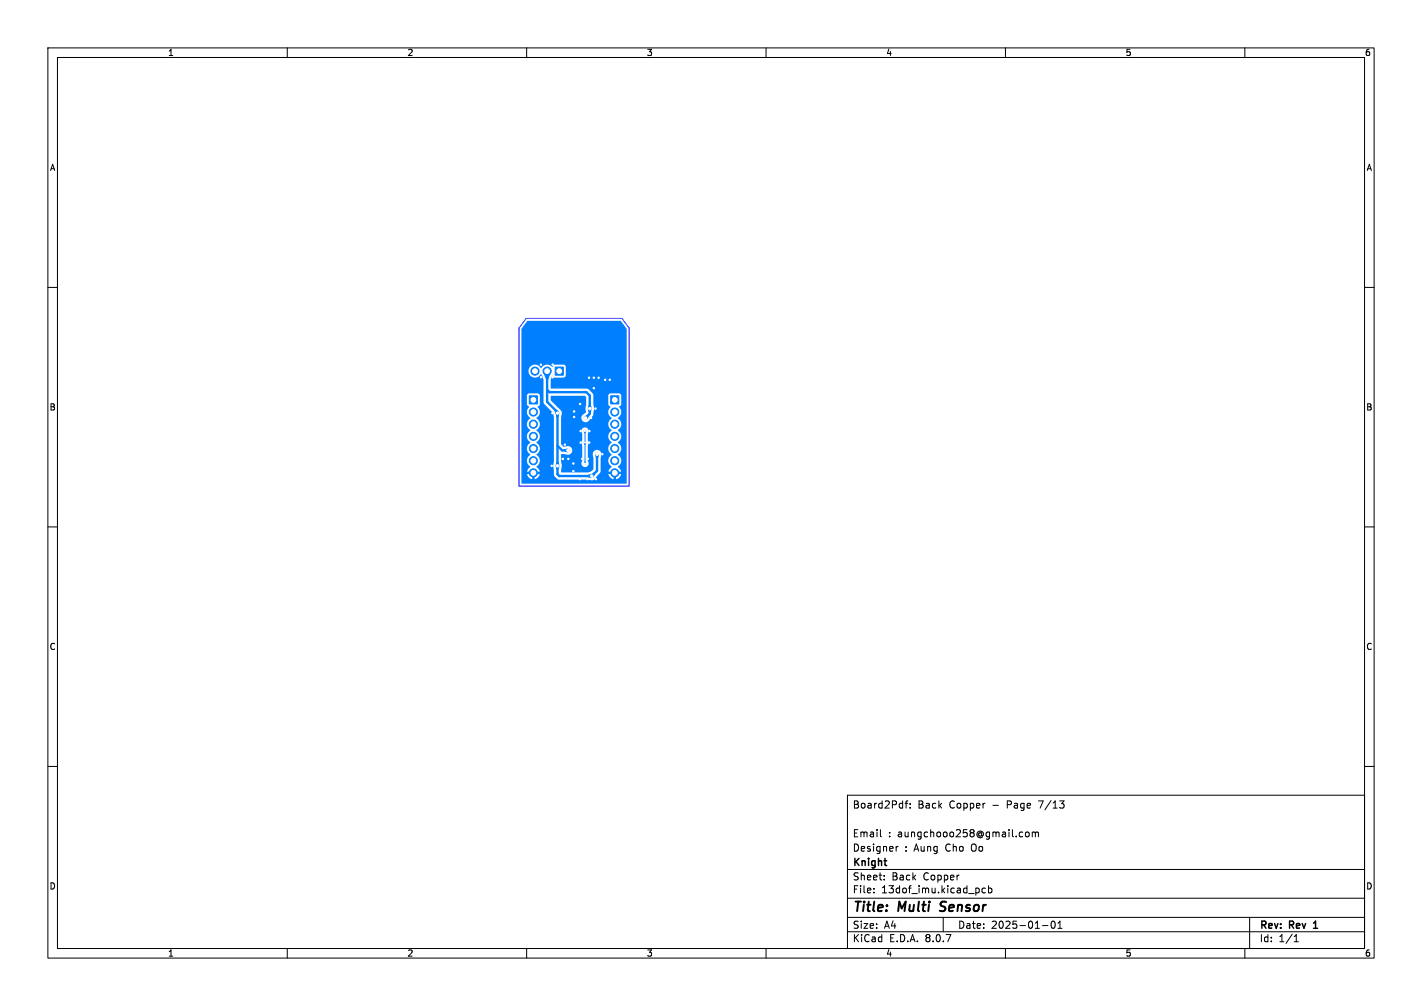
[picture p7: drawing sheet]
<svg xmlns="http://www.w3.org/2000/svg" width="297mm" height="210mm" viewBox="0 0 297 210" stroke-linecap="round" stroke-linejoin="round" font-family="sans-serif">
<g fill="#0080ff" stroke="#0080ff" stroke-width=".21">
<path d="M116 76.6h1.7v1.7h-1.7z"/>
<path d="M110.6 82.6h1.7v1.7h-1.7z"/>
<path d="M127.6 82.6h1.7v1.7h-1.7z"/>
<circle cx="114.3" cy="77.5" r=".85"/>
<circle cx="111.7" cy="77.5" r=".85"/>
<circle cx="111.4" cy="86" r=".85"/>
<circle cx="111.4" cy="88.6" r=".85"/>
<circle cx="111.4" cy="91.1" r=".85"/>
<circle cx="111.4" cy="93.6" r=".85"/>
<circle cx="111.4" cy="96.2" r=".85"/>
<circle cx="111.4" cy="98.7" r=".85"/>
<circle cx="128.4" cy="86" r=".85"/>
<circle cx="128.4" cy="88.6" r=".85"/>
<circle cx="128.4" cy="91.1" r=".85"/>
<circle cx="128.4" cy="93.6" r=".85"/>
<circle cx="128.4" cy="96.2" r=".85"/>
<circle cx="128.4" cy="98.7" r=".85"/>
</g>
<g fill="#ececec" stroke="#ececec" stroke-width=".21">
<circle cx="124" cy="78.9" r=".3"/>
<circle cx="122.8" cy="95.8" r=".3"/>
<circle cx="124.5" cy="100" r=".3"/>
<circle cx="122.7" cy="100" r=".3"/>
<circle cx="123" cy="78.9" r=".3"/>
<circle cx="119.8" cy="98.4" r=".3"/>
<circle cx="123.1" cy="92.4" r=".3"/>
<circle cx="121.6" cy="95.8" r=".3"/>
<circle cx="115.5" cy="78.8" r=".3"/>
<circle cx="124.4" cy="85.3" r=".3"/>
<circle cx="117.6" cy="95.8" r=".3"/>
<circle cx="123.1" cy="90" r=".3"/>
<circle cx="121.2" cy="84.3" r=".3"/>
<circle cx="126.4" cy="79.3" r=".3"/>
<circle cx="123.4" cy="87.2" r=".3"/>
<circle cx="119.9" cy="85.9" r=".3"/>
<circle cx="113" cy="76.1" r=".3"/>
<circle cx="124" cy="81" r=".3"/>
<circle cx="115.2" cy="97.2" r=".3"/>
<circle cx="118" cy="92.8" r=".3"/>
<circle cx="118.7" cy="95.8" r=".3"/>
<circle cx="115.4" cy="76.1" r=".3"/>
<circle cx="125" cy="78.9" r=".3"/>
<circle cx="121.3" cy="90" r=".3"/>
<circle cx="119.9" cy="87.1" r=".3"/>
<circle cx="127.4" cy="79.3" r=".3"/>
<circle cx="125.8" cy="94.8" r=".3"/>
<circle cx="119.8" cy="96.8" r=".3"/>
<circle cx="115.4" cy="86.2" r=".3"/>
<circle cx="121.3" cy="92.4" r=".3"/>
<circle cx="113" cy="78.8" r=".3"/>
<circle cx="121.1" cy="100" r=".3"/>
<circle cx="122.2" cy="90" r=".25"/>
<circle cx="122.2" cy="96.8" r=".25"/>
<circle cx="122.2" cy="92.4" r=".25"/>
<circle cx="116.4" cy="86.2" r=".4"/>
<circle cx="118.6" cy="94" r=".4"/>
<circle cx="123.6" cy="99.4" r=".4"/>
<circle cx="123.2" cy="85.3" r=".4"/>
<circle cx="116.4" cy="97.2" r=".4"/>
<circle cx="124.7" cy="94.8" r=".4"/>
<circle cx="122.3" cy="87.2" r=".4"/>
</g>
<path d="M122.2 90h.1M122.2 90v6.8" fill="none" stroke="#0080ff" stroke-width=".21"/>
<path d="M114.3 77.5v6.4l2.1 2.2v12.9l.4 .4h6.8l1.1-1.1v-3.5M114.3 81.4l.4 .5h7.8l.7 .7v3.8l-.9 .8M116.4 93.1l1 .9h1.2" fill="none" stroke="#0080ff" stroke-width=".5"/>
<path d="M114.3 81.4h.1" fill="none" stroke="#0080ff" stroke-width=".3"/>
<g fill="#0080ff">
<path d="M110.1 67h19.6l1.2 1.7v17.3h-1.1l-.1-.4-.4-.6 .5-.6-.1-1.9-.3-.4h-2l-.3 .3v2l.4 .5a1.58 1.58 0 0 0 .3 2.4 1.49 1.49 0 0 0 0 2.6 1.47 1.47 0 0 0 0 2.5h-4.9l-.1-.5v-1.3a.81 .81 0 0 0 0-1.1 .81 .81 0 0 0-1.1-.1 .81 .81 0 0 0-.1 1.2v1.3l-.2 .5 .2 .6v3.1l-.1 .4a.76 .76 0 0 0 .7 1 .76 .76 0 0 0 .7-1l-.1-.4v-3.1l.1-.6h4.9a1.4 1.4 0 0 0-.1 2.4l-2.1-.1a.92 .92 0 0 0-1.2-.7 .92 .92 0 0 0-.5 1.3v2.6l-.6 .6-6 .1v-1.4l-.1-2.3 .1-.1 1.1 .1a.9 .9 0 0 0 1.1-.9 .9 .9 0 0 0-1.1-.8l-.7 .1-.5-.6v-5.6l.1-1-.2-.5-2.1-2v-.9h7.2l.2 .2-.1 2.4 .1 .7-.5 .5a.9 .9 0 0 0-.2 1.4 .9 .9 0 0 0 1.4-.2l.7-1 .3-1.2-.2-3-.1-.4-.9-.8-.4-.2h-7.4l-.1-1.8 .3-.8 .6 .3h1.8l.3-.1 .2-.3v-1.9l-.3-.3-2-.1-.6 .5a1.51 1.51 0 0 0-2.3 .2 1.38 1.38 0 0 0-2.1-.3 1.38 1.38 0 0 0 0 2.1 1.38 1.38 0 0 0 2.1-.5l.5 1.2 .1 4.8 1.7 1.9h-2.5l-.1-.4-.4-.7 .5-.5-.1-1.9-.3-.4h-2l-.3 .3v2l.4 .6a1.5 1.5 0 0 0 .3 2.3 1.49 1.49 0 0 0 0 2.6 1.5 1.5 0 0 0 0 2.5 1.5 1.5 0 0 0 0 2.6 1.5 1.5 0 0 0 0 2.5l-.4 .3-.3 .7h.9v.5h-.9v.2l.4 .6 .7 .2v-.9h.5v.9l.6-.2 .4-.8h-.9v-.5h.9l-.1-.5-.6-.5a1.55 1.55 0 0 0 0-2.6 1.5 1.5 0 0 0 0-2.6 1.5 1.5 0 0 0 0-2.5 1.49 1.49 0 0 0 0-2.6l.6-.5 .2-.7h2.5l.3 .5 .1 .6v9.3l-.2 .8 .2 1.9 .2 .4 .8 .6h6l.6 .1a.95 .95 0 0 0 1.1-.4l1-1.3 .1-2.8 .1-.9h2.1l.1 .2a1.5 1.5 0 0 0 0 2.5l-.4 .3-.3 .7h.9v.5h-.9v.2l.4 .6 .7 .2v-.9h.5v.9l.7-.4 .3-.6h-.9v-.5h.9l-.1-.5-.6-.5a1.55 1.55 0 0 0 0-2.6 1.5 1.5 0 0 0 0-2.6 1.5 1.5 0 0 0 0-2.5 1.49 1.49 0 0 0 0-2.6l.6-.5 .2-.7h1.1l-.1 15-21.9-.1v-32.2z"/>
<path d="M116 86.2h.8l-.1 .8h-.5z"/>
<path d="M116 97.2h.8l-.1 .8h-.5z"/>
<path d="M122.9 84.5h.5l.2 .8h-.8z"/>
<path d="M116.2 96.4h.5l.1 .8h-.8z"/>
<path d="M122.8 85.3h.8l-.2 .8h-.5z"/>
<path d="M122.1 96.3h.2l.1 .4h-.4z"/>
<path d="M122 92.5h.4l-.1 .4h-.2z"/>
<path d="M122 90.1h.4l-.1 .4h-.2z"/>
<path d="M122.2 92.4l.2 .1z"/>
<path d="M117.8 93.8l.8-.2v.8l-.8-.1z"/>
<path d="M124.3 94.8h.8l-.2 .8h-.4z"/>
<path d="M122.8 99.1l.8-.1v.8l-.8-.2z"/>
<path d="M122 87l.7-.5 .4 .4-.5 .6z"/>
<path d="M113.5 77.8l.8-.3 .8 .3-.6 1.4h-.5z"/>
<path d="M115.8 85.8l.4-.4 .5 .6-.6 .4z"/>
<path d="M123.3 99.1l.7-.5 .3 .4-.4 .7z"/>
</g>
<g fill="#fff" stroke="#fff" stroke-width=".21">
<circle cx="124" cy="78.9" r=".15"/>
<circle cx="122.8" cy="95.8" r=".15"/>
<circle cx="124.5" cy="100" r=".15"/>
<circle cx="122.7" cy="100" r=".15"/>
<circle cx="123" cy="78.9" r=".15"/>
<circle cx="119.8" cy="98.4" r=".15"/>
<circle cx="123.1" cy="92.4" r=".15"/>
<circle cx="121.6" cy="95.8" r=".15"/>
<circle cx="115.5" cy="78.8" r=".15"/>
<circle cx="124.4" cy="85.3" r=".15"/>
<circle cx="117.6" cy="95.8" r=".15"/>
<circle cx="123.1" cy="90" r=".15"/>
<circle cx="121.2" cy="84.3" r=".15"/>
<circle cx="126.4" cy="79.3" r=".15"/>
<circle cx="123.4" cy="87.2" r=".15"/>
<circle cx="119.9" cy="85.9" r=".15"/>
<circle cx="113" cy="76.1" r=".15"/>
<circle cx="124" cy="81" r=".15"/>
<circle cx="115.2" cy="97.2" r=".15"/>
<circle cx="118" cy="92.8" r=".15"/>
<circle cx="118.7" cy="95.8" r=".15"/>
<circle cx="115.4" cy="76.1" r=".15"/>
<circle cx="125" cy="78.9" r=".15"/>
<circle cx="121.3" cy="90" r=".15"/>
<circle cx="119.9" cy="87.1" r=".15"/>
<circle cx="127.4" cy="79.3" r=".15"/>
<circle cx="125.8" cy="94.8" r=".15"/>
<circle cx="119.8" cy="96.8" r=".15"/>
<circle cx="115.4" cy="86.2" r=".15"/>
<circle cx="121.3" cy="92.4" r=".15"/>
<circle cx="113" cy="78.8" r=".15"/>
<circle cx="121.1" cy="100" r=".15"/>
<circle cx="122.2" cy="90" r=".1"/>
<circle cx="122.2" cy="96.8" r=".1"/>
<circle cx="122.2" cy="92.4" r=".1"/>
<circle cx="116.4" cy="86.2" r=".25"/>
<circle cx="118.6" cy="94" r=".25"/>
<circle cx="123.6" cy="99.4" r=".25"/>
<circle cx="123.2" cy="85.3" r=".25"/>
<circle cx="116.4" cy="97.2" r=".25"/>
<circle cx="124.7" cy="94.8" r=".25"/>
<circle cx="122.3" cy="87.2" r=".25"/>
<circle cx="116.8" cy="77.5" r=".5"/>
<circle cx="114.3" cy="77.5" r=".5"/>
<circle cx="111.7" cy="77.5" r=".5"/>
<circle cx="111.4" cy="83.5" r=".5"/>
<circle cx="111.4" cy="86" r=".5"/>
<circle cx="111.4" cy="88.6" r=".5"/>
<circle cx="111.4" cy="91.1" r=".5"/>
<circle cx="111.4" cy="93.6" r=".5"/>
<circle cx="111.4" cy="96.2" r=".5"/>
<circle cx="111.4" cy="98.7" r=".5"/>
<circle cx="128.4" cy="83.5" r=".5"/>
<circle cx="128.4" cy="86" r=".5"/>
<circle cx="128.4" cy="88.6" r=".5"/>
<circle cx="128.4" cy="91.1" r=".5"/>
<circle cx="128.4" cy="93.6" r=".5"/>
<circle cx="128.4" cy="96.2" r=".5"/>
<circle cx="128.4" cy="98.7" r=".5"/>
</g>
<path d="M109.9 66.5h20l1.5 2v33h-23v-33z" fill="none" stroke="#00f" stroke-width=".21"/>
<g fill="none" stroke="#000" stroke-width=".21">
<path d="M10 10h277v190h-277zM12 12h273v186h-273zM60 10v2M110 10v2M160 10v2M210 10v2M260 10v2M10 60h2M285 60h2M10 110h2M285 110h2M10 160h2"/>
<path d="M177 166h108v32h-108zM183.9 173.2v1.3l.2 .2M187.2 176.7v1M187.6 176.7l-.4 .3M189 167.7h.6M189.6 167.2l-.4 .2v1.3M190.1 168.6v.1M190.1 167.8v.1M213.5 173.7l.1 .1M213.6 174.6l-.1 .1M214.2 173.8l.3-.1 .4 .1 .1 .6-.2 .2-.3 .1-.3-.1zM215.6 173.8l.4-.1 .2 .2"/>
<path d="M215.6 173.7v1M216.2 173.9l.3-.2 .3 .1 .1 .9M216.2 173.9v.8M221.3 167.2h.9l-.5 .6M222 167.8l.2 .3v.3l-.2 .3M285 160h2M60 198v2M110 198v2M160 198v2M177 194.5h108M177 191.5h108M177 187.5h108"/>
<path d="M177 181.5h108M182.5 186.3v.1M182.5 185.5v.1M184.7 183.6v.1M184.7 182.8v.1M197 191.5v3M204.5 185.5v.8M205.8 185.5l-.4-.1-.3 .3 .1 .6h.6M206.5 185.5l.4-.1 .3 .3-.2 .6h-.5M206.5 184.9v1.5M210 198v2M217.7 193.2h1.2"/>
<path d="M219.7 192.4l.2-.1a.8 .8 0 0 1 .5 .7 .8 .8 0 0 1-.5 .8 1 1 0 0 1-.2-1.4zM221 193.8h.8M221 192.7l.4-.4v1.5M260 198v2M261 191.5v6.5M270.3 196.6h.9M270.3 195.5l.4-.4v1.5"/>
</g>
<path d="M274.3 193.8h.9M274.5 192.6l-.2 .1" fill="none" stroke="#000" stroke-width=".3"/>
<path d="M196.3 190.1l.2 .1M196.6 188.4l-.1 .6" fill="none" stroke="#000" stroke-width=".4"/>
<g font-size="2.8">
<text x="178" y="190.9">Title:</text>
<text x="187.7" y="190.9">Multi</text>
<text x="197.2" y="190.9">Sensor</text>
</g>
<g font-size="2.1">
<text x="178" y="169">Board2Pdf:</text>
<text x="191.7" y="169">Back</text>
<text x="198.3" y="169">Copper</text>
<text x="207.4" y="169">-</text>
<text x="210.5" y="169">Page</text>
<text x="217.3" y="169">7/13</text>
<text x="178" y="178">Designer</text>
<text x="178" y="175">Email</text>
<text x="185.5" y="175">: aungchooo258@gmail.com</text>
<text x="188.9" y="178">: Aung</text>
<text x="197.6" y="178">Cho</text>
<text x="203.1" y="178">Oo</text>
<text x="178" y="184">Sheet:</text>
<text x="178" y="181.2">Knight</text>
<text x="186.2" y="184">Back</text>
<text x="192.9" y="184">Copper</text>
<text x="178" y="186.7">File:</text>
<text x="184.1" y="186.7">13dof_imu.kicad_pcb</text>
<text x="178" y="196.9">KiCad</text>
<text x="178" y="194.1">Size:</text>
<text x="184.7" y="194.1">A4</text>
<text x="185.7" y="196.9">E.D.A.</text>
<text x="193.3" y="196.9">8.0.7</text>
<text x="200" y="194.1">Date:</text>
<text x="207" y="194.1">2025-01-01</text>
<text x="263" y="194.3">Rev:</text>
<text x="263" y="196.9">Id:</text>
<text x="267.1" y="196.9">1/1</text>
<text x="269.4" y="194.3">Rev</text>
<text x="275.1" y="194.3">1</text>
</g>
<g font-size="1.8">
<text x="35" y="11.9">1</text>
<text x="85" y="11.9">2</text>
<text x="135" y="11.9">3</text>
<text x="185" y="11.9">4</text>
<text x="235" y="11.9">5</text>
<text x="285" y="11.9">6</text>
<text x="10.3" y="35.9">A</text>
<text x="285.4" y="35.9">A</text>
<text x="10.3" y="85.9">B</text>
<text x="285.3" y="85.9">B</text>
<text x="10.3" y="135.9">C</text>
<text x="285.3" y="135.9">C</text>
<text x="10.3" y="185.9">D</text>
<text x="285.3" y="185.9">D</text>
<text x="35" y="199.9">1</text>
<text x="85" y="199.9">2</text>
<text x="135" y="199.9">3</text>
<text x="185" y="199.9">4</text>
<text x="235" y="199.9">5</text>
<text x="285" y="199.9">6</text>
</g>
</svg>
